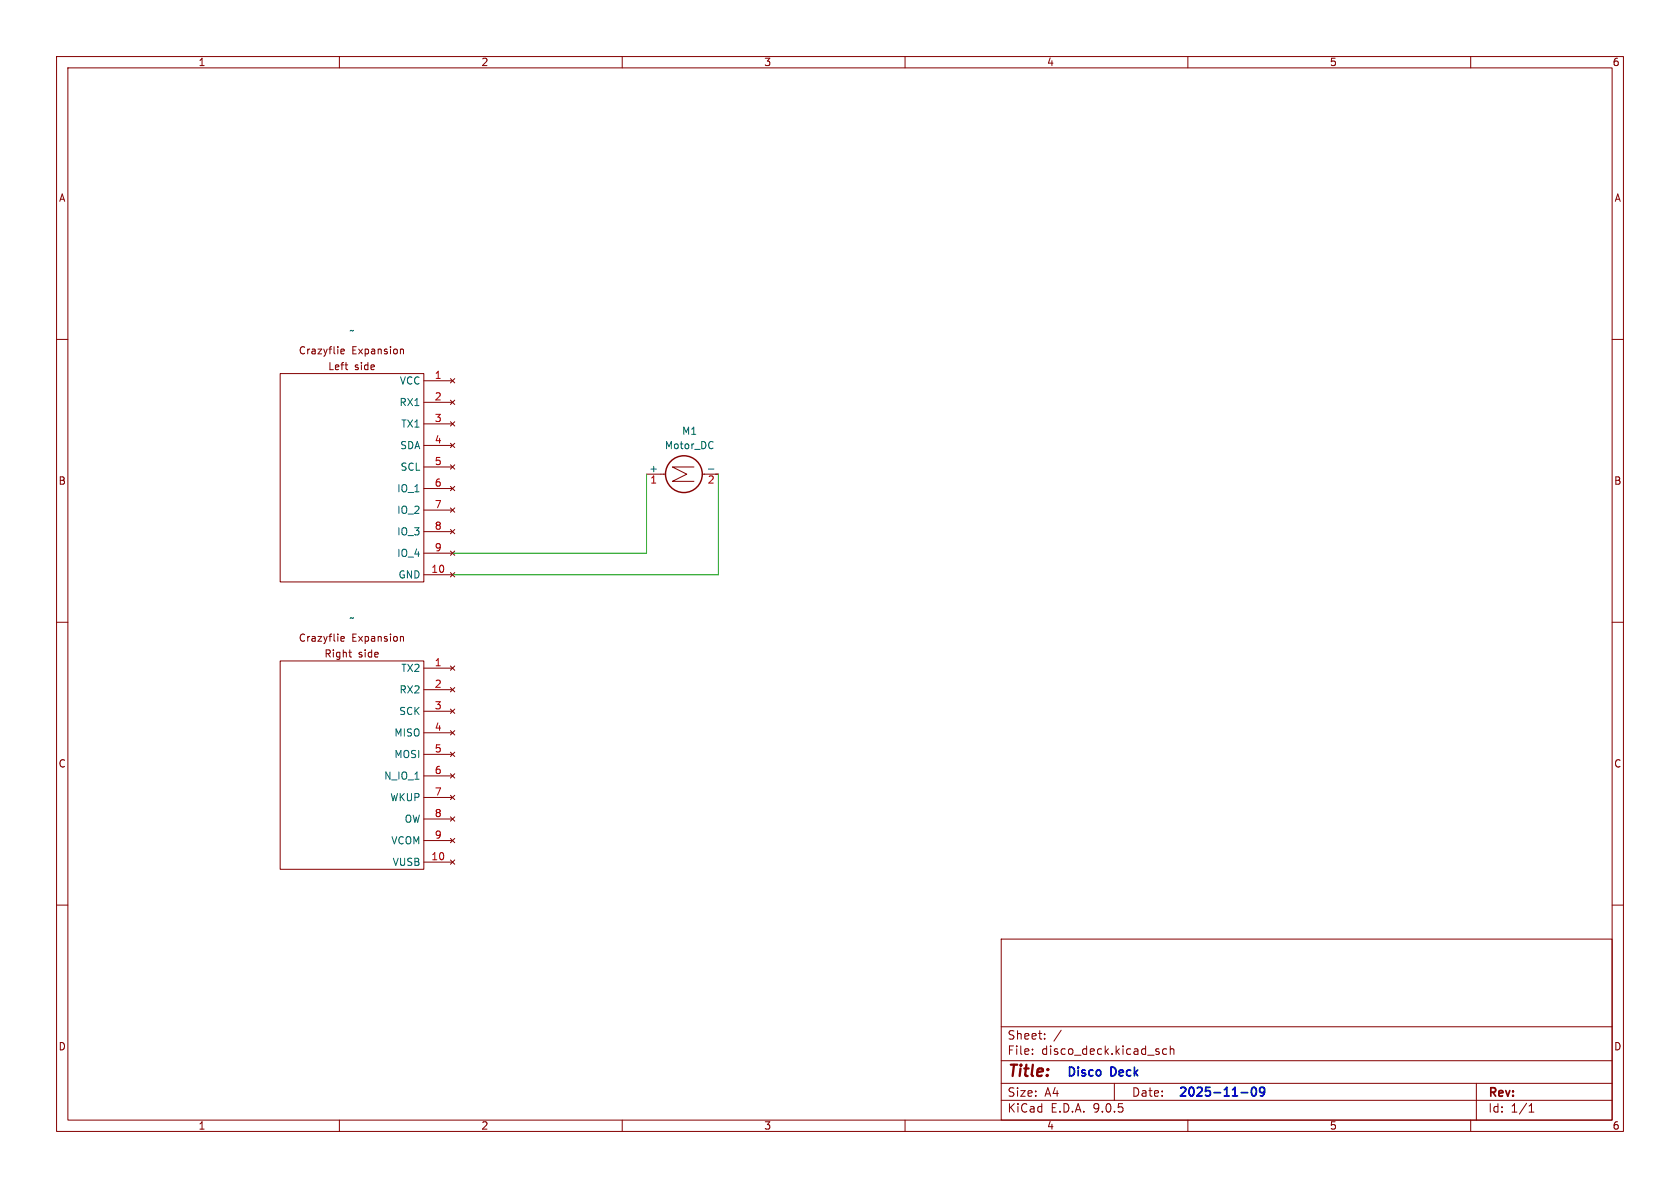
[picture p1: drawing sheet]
<svg xmlns="http://www.w3.org/2000/svg" width="297mm" height="210mm" viewBox="0 0 297 210" stroke-linecap="round" stroke-linejoin="round" font-family="sans-serif">
<g fill="none" stroke="#840000" stroke-width=".18">
<path d="M10 10h277v190h-277zM12 12h273v186h-273zM60 10v2M110 10v2M160 10v2M210 10v2M260 10v2M10 60h2M49.5 66h25.4v36.9h-25.4zM60.3 62.1l.6-.1-.1-.2-.4-.1-.1 .2v.6h.5M61 64.5h.5M61.4 65.3h.1"/>
<path d="M70.8 61.8h.5v.8M74.9 67.3h5.1M74.9 71.1h5.1M74.9 74.9h5.1M74.9 78.7h5.1M79.6 66.9l.8 .8M79.6 70.7l.8 .8M79.6 74.5l.8 .8M79.6 78.4l.8 .7M80.4 66.9l-.8 .8M80.4 70.7l-.8 .8M80.4 74.5l-.8 .8"/>
<path d="M80.4 78.4l-.8 .7M285 60h2M74.9 82.6h5.1M74.9 86.4h5.1M74.9 90.2h5.1M74.9 94h5.1M74.9 97.8h5.1M79.6 82.2l.8 .7M79.6 86l.8 .7M79.6 89.8l.8 .8M79.6 93.6l.8 .8M79.6 97.4l.8 .8"/>
<path d="M80.4 82.2l-.8 .7M80.4 86l-.8 .7M80.4 89.8l-.8 .8M80.4 93.6l-.8 .8M80.4 97.4l-.8 .8M114.3 83.8h3.4M122.7 82.6h-3.8l2.5 1.2-2.5 1.3h3.8M124.2 83.8h2.8M10 110h2M49.5 116.8h25.4v36.9h-25.4zM60.3 112.9l.6-.1-.1-.2-.4-.1-.1 .2v.6h.5M61.7 115.3h.4"/>
<path d="M61.9 116.1h.2M70.8 112.6h.5v.8M74.9 118.1h5.1M74.9 101.6h5.1M79.6 117.7l.8 .8M79.6 101.2l.8 .8M80.4 117.7l-.8 .8M80.4 101.2l-.8 .8M285 110h2M74.9 121.9h5.1M74.9 125.7h5.1M74.9 129.5h5.1"/>
<path d="M74.9 133.4h5.1M74.9 137.2h5.1M79.6 121.5l.8 .8M79.6 125.3l.8 .8M79.6 129.2l.8 .7M79.6 133l.8 .7M79.6 136.8l.8 .7M80.4 121.5l-.8 .8M80.4 125.3l-.8 .8M80.4 129.2l-.8 .7M80.4 133l-.8 .7M80.4 136.8l-.8 .7"/>
<path d="M74.9 141h5.1M74.9 144.8h5.1M74.9 148.6h5.1M74.9 152.4h5.1M79.6 140.6l.8 .8M79.6 144.4l.8 .8M79.6 148.2l.8 .8M79.6 152l.8 .8M80.4 140.6l-.8 .8M80.4 144.4l-.8 .8M80.4 148.2l-.8 .8M80.4 152l-.8 .8"/>
<path d="M10 160h2M177 166h108v32h-108zM285 160h2M60 198v2M110 198v2M160 198v2M177 194.5h108M177 191.5h108M177 187.5h108M177 181.5h108M182.5 186.3v.1M182.5 185.5v.1"/>
<path d="M184.7 183.6v.1M184.7 182.8v.1M187.6 182.1l-1.3 2M197 191.5v3M206.2 185.5l-.4-.1-.3 .3v.4l.2 .2h.5M206.9 185.5l.2-.1 .4 .1v.9M206.9 184.9v1.5M210 198v2M260 198v2M261 191.5v6.5M270.3 196.6h.9M270.3 195.5l.4-.4v1.5"/>
</g>
<circle cx="120.9" cy="83.8" r="3.3" fill="none" stroke="#840000" stroke-width=".25"/>
<path d="M126 78.1l.1 .1M126.1 79.2l-.1 .1M125.2 82.9h1" fill="none" stroke="#006464" stroke-width=".18"/>
<path d="M114.3 83.8v14h-34.3M127 83.8v17.8h-47" fill="none" stroke="#009600" stroke-width=".18"/>
<path d="M219.4 193.2h1.2M221.4 192.4l.2-.2a.83 .83 0 0 1 .6 .6 .83 .83 0 0 1-.3 .9h-.2a.82 .82 0 0 1-.3-1.3zM223.6 192.9l-.3 .3h-.3l-.3-.3 .1-.6 .5-.1 .2 .2a1.01 1.01 0 0 1-.4 1.3h-.3" fill="none" stroke="#0000c2" stroke-width=".3"/>
<text font-size="2.8" fill="#840000" x="178" y="190.9">Title:</text>
<g font-size="2.1" fill="#840000">
<text x="178" y="184">Sheet:</text>
<text x="178" y="186.7">File:</text>
<text x="184.1" y="186.7">disco_deck.kicad_sch</text>
<text x="178" y="196.9">KiCad</text>
<text x="178" y="194.1">Size:</text>
<text x="184.7" y="194.1">A4</text>
<text x="185.7" y="196.9">E.D.A.</text>
<text x="193.3" y="196.9">9.0.5</text>
<text x="200" y="194.1">Date:</text>
<text x="263" y="194.3">Rev:</text>
<text x="263" y="196.9">Id:</text>
<text x="267.1" y="196.9">1/1</text>
</g>
<g font-size="2.1" fill="#0000c2">
<text x="188.4" y="190.7">Disco</text>
<text x="196.4" y="190.7">Deck</text>
<text x="208.2" y="194.3">2025-11-09</text>
</g>
<g font-size="1.8" fill="#840000">
<text x="35" y="11.9">1</text>
<text x="85" y="11.9">2</text>
<text x="135" y="11.9">3</text>
<text x="185" y="11.9">4</text>
<text x="235" y="11.9">5</text>
<text x="285" y="11.9">6</text>
<text x="10.3" y="35.9">A</text>
<text x="285.3" y="35.9">A</text>
<text x="52.7" y="62.8">Crazyflie</text>
<text x="57.9" y="65.6">Left</text>
<text x="62.2" y="62.8">Expansion</text>
<text x="62.7" y="65.6">side</text>
<text x="10.3" y="85.9">B</text>
<text x="285.3" y="85.9">B</text>
<text x="52.7" y="113.6">Crazyflie</text>
<text x="62.2" y="113.6">Expansion</text>
<text x="57.3" y="116.4">Right</text>
<text x="63.3" y="116.4">side</text>
<text x="10.3" y="135.9">C</text>
<text x="285.3" y="135.9">C</text>
<text x="10.3" y="185.9">D</text>
<text x="285.3" y="185.9">D</text>
<text x="35" y="199.9">1</text>
<text x="85" y="199.9">2</text>
<text x="135" y="199.9">3</text>
<text x="185" y="199.9">4</text>
<text x="235" y="199.9">5</text>
<text x="285" y="199.9">6</text>
</g>
<g font-size="1.8" fill="#006464">
<text x="61.7" y="59.3">~</text>
<text x="70.5" y="72">RX1</text>
<text x="70.6" y="68.2">VCC</text>
<text x="70.8" y="75.8">TX1</text>
<text x="120.5" y="77.1">M1</text>
<text x="70.7" y="79.6">SDA</text>
<text x="70.7" y="83.4">SCL</text>
<text x="114.7" y="83.6">+</text>
<text x="117.4" y="79.6">Motor_DC</text>
<text x="70.1" y="87.2">IO_1</text>
<text x="70.1" y="91">IO_2</text>
<text x="70.1" y="94.8">IO_3</text>
<text x="70.1" y="98.7">IO_4</text>
<text x="70.3" y="102.5">GND</text>
<text x="61.7" y="110.1">~</text>
<text x="70.8" y="119">TX2</text>
<text x="70.5" y="122.8">RX2</text>
<text x="69.6" y="130.4">MISO</text>
<text x="70.5" y="126.6">SCK</text>
<text x="69.6" y="134.2">MOSI</text>
<text x="67.8" y="138">N_IO_1</text>
<text x="68.9" y="141.8">WKUP</text>
<text x="69.1" y="149.5">VCOM</text>
<text x="71.4" y="145.6">OW</text>
<text x="69.3" y="153.3">VUSB</text>
</g>
<g font-size="1.8" fill="#a90000">
<text x="76.8" y="67.1">1</text>
<text x="76.8" y="70.9">2</text>
<text x="76.8" y="74.7">3</text>
<text x="76.8" y="78.5">4</text>
<text x="76.8" y="82.3">5</text>
<text x="76.8" y="86.1">6</text>
<text x="76.8" y="89.9">7</text>
<text x="114.9" y="85.8">1</text>
<text x="125" y="85.8">2</text>
<text x="76.8" y="93.7">8</text>
<text x="76.2" y="101.3">10</text>
<text x="76.8" y="97.5">9</text>
<text x="76.8" y="117.9">1</text>
<text x="76.8" y="121.7">2</text>
<text x="76.8" y="125.5">3</text>
<text x="76.8" y="129.3">4</text>
<text x="76.8" y="133.1">5</text>
<text x="76.8" y="136.9">6</text>
<text x="76.8" y="140.7">7</text>
<text x="76.8" y="144.5">8</text>
<text x="76.8" y="148.3">9</text>
<text x="76.2" y="152.1">10</text>
</g>
</svg>
